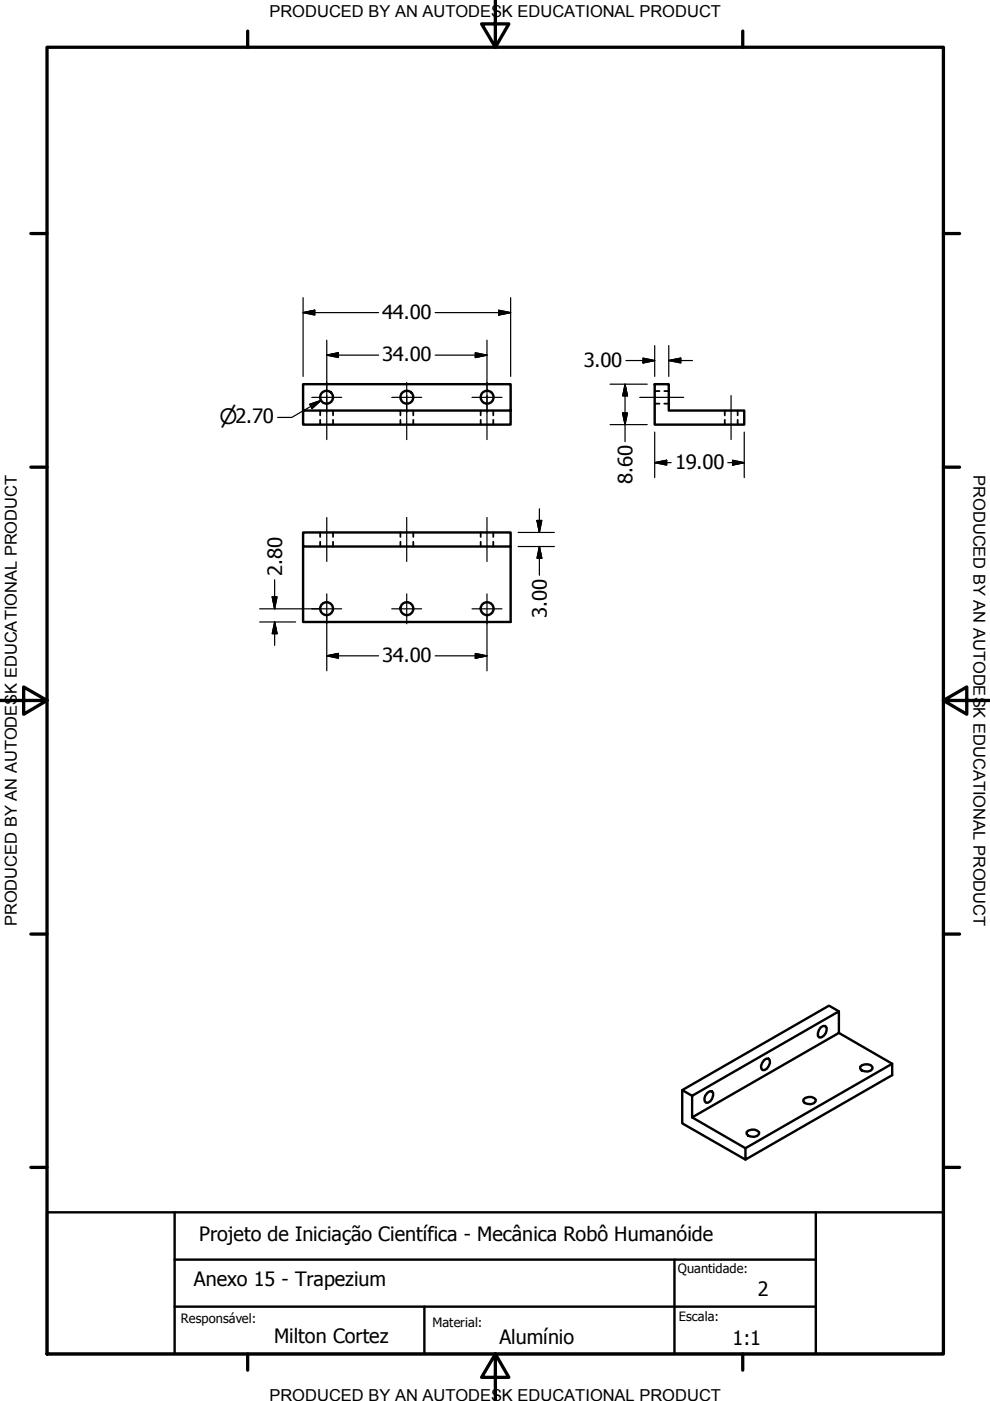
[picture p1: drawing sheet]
<svg xmlns="http://www.w3.org/2000/svg" width="210mm" height="297mm" viewBox="0 0 210 297" stroke-linecap="round" stroke-linejoin="round" font-family="sans-serif">
<!-- layer: Visible (ANSI) -->
<g fill="none" stroke="#000" stroke-width=".51">
<path d="M64.3 87v3h44v-8.5h-44v5.5h44M138.8 81.5h3v5.5h16v3h-19zM64.3 112.9h44v3h-44zM64.3 115.9v16h44v-16M174 217.9l.5-.4h.4l.4 .4a1.75 1.75 0 0 1-1.6 2 1.61 1.61 0 0 1 .3-2zM177.9 214.4l-2.1-1.2-31.1 17.9 2 1.2M177.9 219l11.3 6.5v2.5l-31.1 17.9v-2.5M144.7 231.1v7.1l13.4 7.7M146.7 232.3l31.2-17.9v4.6l-31.2 17.9zM150 231.7l.5-.3h.4a1.6 1.6 0 0 1-1.2 2.4 1.44 1.44 0 0 1 .3-2.1zM162 224.8l.5-.3h.4a1.6 1.6 0 0 1-1.2 2.4 1.44 1.44 0 0 1 .3-2.1zM170.4 233.1a1.8 1.8 0 0 1 2.6 .1 1.22 1.22 0 0 1-1.8 .8l-.6-.1-.3-.4z"/>
<path d="M182.4 226.2a1.8 1.8 0 0 1 2.6 0v.4a1.67 1.67 0 0 1-2.6 0zM189.2 225.5l-31.1 17.9-11.4-6.5M158.3 240a1.87 1.87 0 0 1 2.7 .1 1.22 1.22 0 0 1-1.8 .9l-.6-.2-.3-.4z"/>
<circle cx="69.2" cy="84.2" r="1.37"/>
<circle cx="86.3" cy="84.2" r="1.37"/>
<circle cx="103.3" cy="84.2" r="1.37"/>
<circle cx="69.2" cy="129" r="1.37"/>
<circle cx="86.3" cy="129" r="1.37"/>
<circle cx="103.3" cy="129" r="1.37"/>
</g>
<!-- layer: Hidden (ANSI) -->
<g fill="none" stroke="#000" stroke-width=".38">
<path d="M67.9 87v1.1M67.9 89v1M70.6 87v1.1M70.6 89v1M84.9 87v1.1M84.9 89v1M87.6 87v1.1M87.6 89v1M101.9 87v1.1M101.9 89v1M104.6 87v1.1M104.6 89v1"/>
<path d="M138.8 85.6h1M138.8 82.9h1M140.8 85.6h1M140.8 82.9h1M153.7 87v1.1M153.7 89v1M156.4 87v1.1M156.4 89v1M67.9 112.9v.9M67.9 114.9v1M70.6 112.9v.9M70.6 114.9v1"/>
<path d="M84.9 112.9v.9M84.9 114.9v1M87.6 112.9v.9M87.6 114.9v1M101.9 112.9v.9M101.9 114.9v1M104.6 112.9v.9M104.6 114.9v1"/>
</g>
<!-- layer: Border (ANSI) -->
<g fill="none" stroke="#000" stroke-width=".7">
<path d="M10 10h190v277.1h-190zM52.5 6.6v3.4M105 0v10l-2.9-4.9h5.8l-2.9 4.9M157.5 6.6v3.4M6.5 49.5h3.5M200 49.5h3.5M6.5 99h3.5M200 99h3.5M0 148.5h10l-5-2.8v5.7l5-2.9M200 148.5l5 2.9v-5.7l-5 2.8h10M6.5 198h3.5M200 198h3.5"/>
<path d="M6.5 247.5h3.5M200 247.5h3.5M52.5 287.1v3.4M105 287.1l2.9 4.9h-5.8l2.9-4.9v9.9M157.5 287.1v3.4"/>
</g>
<!-- layer: Title (ANSI) -->
<path d="M10 257h190v30.1h-190zM37 257v30.1M173 257v30.1M37 277h136M37 267.1h136M90 277v10.1M143 267.1v20" fill="none" stroke="#000" stroke-width=".51"/>
<!-- layer: Dimension (ANSI) -->
<g fill="none" stroke="#000" stroke-width=".25">
<path d="M64.3 66.3l2.4-.5v1zM64.3 66.3h16M64.3 63.1v16.7M69.3 75.3l2.5-.5v1zM69.3 75.3h11M69.3 72.1v10.6M92.3 75.3h11M92.3 66.3h16M100.8 74.8l2.5 .5-2.5 .5zM103.3 72.1v10.6M105.7 65.8l2.6 .5-2.6 .5zM108.3 63.1v16.7"/>
<path d="M132.7 76.4h6.1M136.3 75.9l2.5 .5-2.5 .5zM138.8 73.3v6.5M141.8 76.4l2.5-.5v1zM141.8 76.4h5M141.8 73.3v6.5M65.7 85.7l2.4-.8-1.9 1.7zM68.1 84.9l-6.3 3.6h-2.9M129.3 90h7.9M129.3 81.5h7.9M132 87.6h1l-.5 2.4zM132.5 81.5l.5 2.4h-1z"/>
<path d="M132.5 81.5v12.1M138.8 98.1l2.6-.5v1zM138.8 98.1h3.5M138.8 91.6v9.7M154.3 98.1h3.5M155.3 97.6l2.5 .5-2.5 .5zM157.8 91.6v9.7M109.9 112.9h7.6M109.9 115.9h7.6M113.9 110.3h1l-.5 2.6zM114.4 115.9l.5 2.4h-1zM114.4 107.9v5"/>
<path d="M114.4 115.9v6.1M55.1 131.9h7.6M55.1 129.1h12.5M57.7 126.5h1l-.5 2.6zM58.2 131.9l.5 2.5h-1zM58.2 122.9v6.2M58.2 131.9v4.9M69.3 139.1l2.5-.6v1.1zM69.3 130.7v11.5M69.3 139.1h11M92.3 139.1h11M100.8 138.5l2.5 .6-2.5 .5z"/>
<path d="M103.3 130.7v11.5"/>
</g>
<g fill="#000" stroke="#000" stroke-width=".25">
<path d="M64.3 66.3l2.4-.5zM64.3 66.3l2.4-.5v1zM69.3 75.3l2.5-.5zM69.3 75.3l2.5-.5v1zM100.8 75.8l2.5-.5zM100.8 74.8l2.5 .5-2.5 .5zM105.7 66.8l2.6-.5zM105.7 65.8l2.6 .5-2.6 .5zM136.3 76.9l2.5-.5zM136.3 75.9l2.5 .5-2.5 .5zM141.8 76.4l2.5-.5zM141.8 76.4l2.5-.5v1z"/>
<path d="M66.2 86.6l1.9-1.7zM65.7 85.7l2.4-.8-1.9 1.7zM132 87.6l.5 2.4zM132 87.6h1l-.5 2.4zM132.5 81.5l.5 2.4zM132.5 81.5l.5 2.4h-1zM138.8 98.1l2.6-.5zM138.8 98.1l2.6-.5v1zM155.3 98.6l2.5-.5zM155.3 97.6l2.5 .5-2.5 .5zM113.9 110.3l.5 2.6zM113.9 110.3h1l-.5 2.6z"/>
<path d="M114.4 115.9l.5 2.4zM114.4 115.9l.5 2.4h-1zM57.7 126.5l.5 2.6zM57.7 126.5h1l-.5 2.6zM58.2 131.9l.5 2.5zM58.2 131.9l.5 2.5h-1zM69.3 139.1l2.5-.6zM69.3 139.1l2.5-.6v1.1zM100.8 139.6l2.5-.5zM100.8 138.5l2.5 .6-2.5 .5z"/>
</g>
<!-- layer: Center Mark (ANSI) -->
<path d="M66.1 84.3h6.4M69.3 81.1v6.3M83.1 84.3h6.3M86.2 81.1v6.3M100.1 84.3h6.3M103.3 81.1v6.3M66.1 129.1h6.4M69.3 125.9v6.4M83.1 129.1h6.3M86.2 125.9v6.4M100.1 129.1h6.3M103.3 125.9v6.4" fill="none" stroke="#000" stroke-width=".25"/>
<!-- layer: Centerline (ANSI) -->
<path d="M69.3 83.9v9.3M86.2 83.9v9.3M103.3 83.9v9.3M135.6 84.3h9.4M155 83.9v9.3M69.3 109.7v9.3M86.2 109.7v9.3M103.3 109.7v9.3" fill="none" stroke="#000" stroke-width=".25"/>
<text font-size="4.5" x="46.5" y="90">⌀2.70</text>
<g font-size="4.2">
<text x="143.1" y="99.4">19.00</text>
<text x="134.1" y="102.6" transform="rotate(-90 134.1 102.6)">8.60</text>
<text x="59.8" y="122.1" transform="rotate(-90 59.8 122.1)">2.80</text>
<text x="116" y="130.9" transform="rotate(-90 116 130.9)">3.00</text>
<text x="42.2" y="263.1">Projeto de Iniciação Científica - Mecânica Robô Humanóide</text>
<text x="41.1" y="272.7">Anexo 15 - Trapezium</text>
<text x="160.7" y="274.7">2</text>
<text x="58.1" y="284.8">Milton Cortez</text>
<text x="105.9" y="285">Alumínio</text>
<text x="155.3" y="285.1">1:1</text>
</g>
<g font-size="4.1">
<text x="81" y="67.6">44.00</text>
<text x="81" y="76.6">34.00</text>
<text x="123.8" y="77.8">3.00</text>
<text x="81" y="140.4">34.00</text>
</g>
<g font-size="3.5">
<text x="57.1" y="3.6">PRODUCED BY AN AUTODESK EDUCATIONAL PRODUCT</text>
<text x="206.4" y="100.7" transform="rotate(90 206.4 100.7)">PRODUCED BY AN AUTODESK EDUCATIONAL PRODUCT</text>
<text x="3.6" y="196.4" transform="rotate(-90 3.6 196.4)">PRODUCED BY AN AUTODESK EDUCATIONAL PRODUCT</text>
<text x="57.1" y="297">PRODUCED BY AN AUTODESK EDUCATIONAL PRODUCT</text>
</g>
<g font-size="2.7">
<text x="143.7" y="269.9">Quantidade:</text>
<text x="38.4" y="280.6">Responsável:</text>
<text x="91.7" y="281.3">Material:</text>
<text x="144" y="280">Escala:</text>
</g>
</svg>
